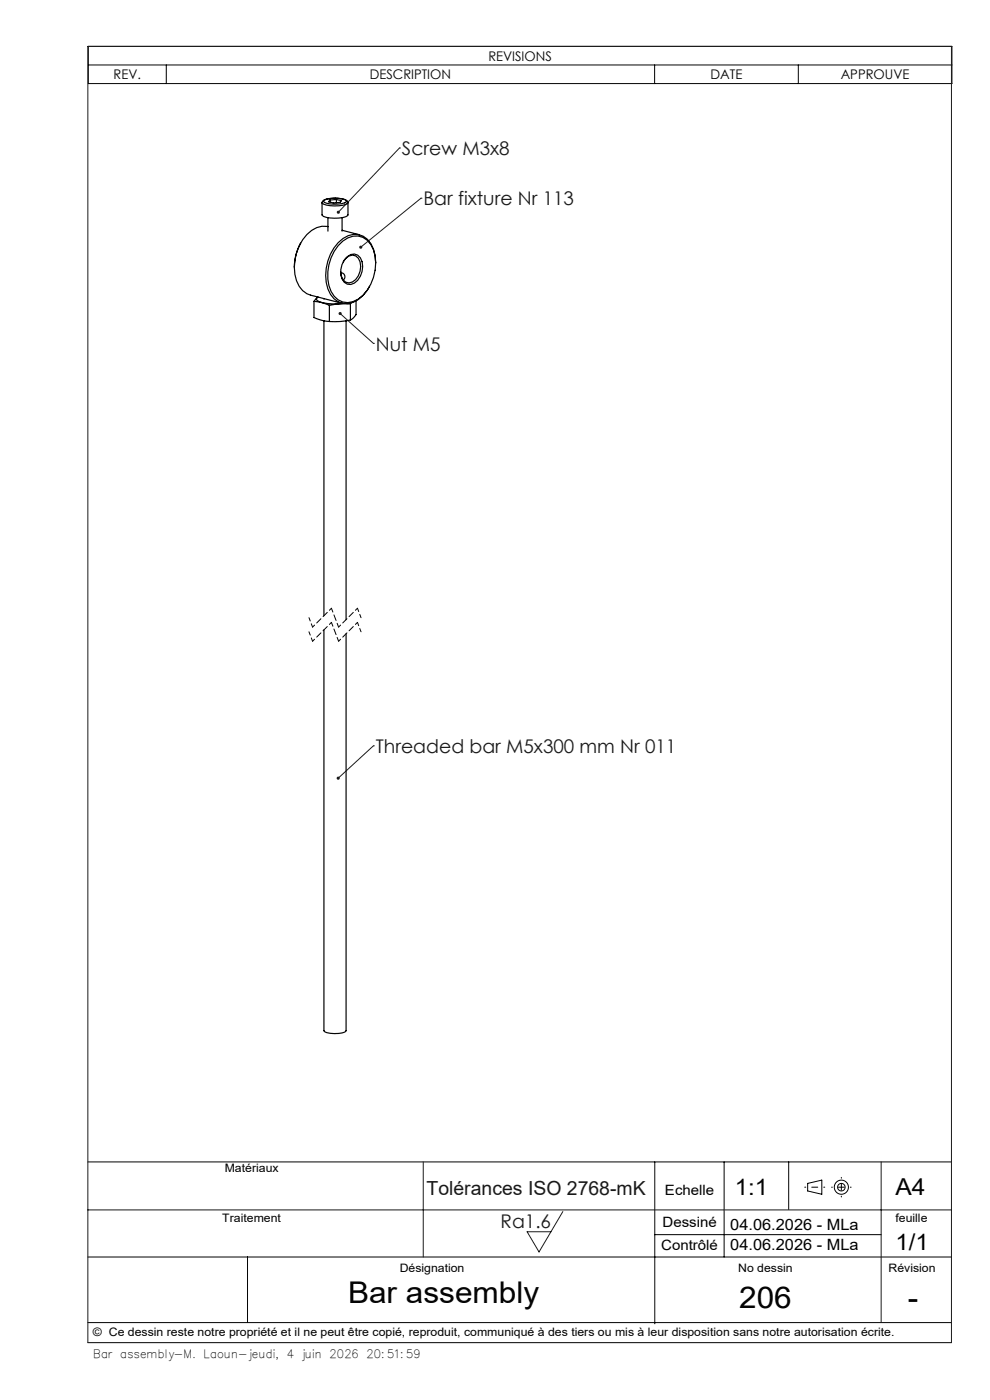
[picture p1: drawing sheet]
<svg xmlns="http://www.w3.org/2000/svg" width="210mm" height="297mm" viewBox="0 0 210 297" stroke-linecap="round" stroke-linejoin="round" font-family="sans-serif">
<g fill="none" stroke="#000" stroke-width=".21">
<path d="M18.7 9.8h183.2v7.9h-183.2zM18.7 13.8h183.2M35.3 13.8v3.9M138.9 13.8v3.9M169.3 13.8v3.9M18.6 246.5h183.2M138.9 246.5v34.3M153.6 246.5v20.2M167.3 246.5v10.1M171.3 251.1l3-.7v3l-3-.7zM18.6 266.7h183.2M52.5 266.6v14"/>
<path d="M138.9 261.9h48M18.6 284.8h183.2M18.6 280.6h183.2"/>
<circle cx="178.5" cy="251.9" r=".8"/>
<circle cx="178.5" cy="251.9" r="1.5"/>
</g>
<path d="M66.3 136l-.8-2M66.3 133l-.8-2M76.6 134l-.8-2M76.6 131l-.8-2" fill="none" stroke="#000" stroke-width=".21" stroke-dasharray="1.3 .6" stroke-dashoffset=".5"/>
<path d="M70.3 132l-4 4M70.3 129l-4 4M75.8 132l-4 4M75.8 129l-4 4" fill="none" stroke="#000" stroke-width=".21" stroke-dasharray="1.3 .6" stroke-dashoffset=".7"/>
<path d="M71.8 136l-1.5-4M71.8 133l-1.5-4" fill="none" stroke="#000" stroke-width=".21" stroke-dasharray="1.3 .6" stroke-dashoffset=".4"/>
<g fill="none" stroke="#191924" stroke-width=".21">
<path d="M84.7 31.4h.1M84.7 31.4l-12.9 13.6M89.3 42h.1M89.3 42l-12.8 10.4M72.1 66.5l7.1 6.3M79.2 72.8h.1M79.2 158.2h.1M79.2 158.2l-7.5 6.9M18.6 256.7h183.2M89.8 246.5v20.2M119.4 257l-5.1 8.6-2.5-4.3h5.1M186.9 246.5v34.1"/>
<path d="M18.6 284.8v-275h183.2v275"/>
</g>
<path d="M170.7 251.9h4.2M176.4 251.9h4.1M178.5 253.9v-4.1" fill="none" stroke="#000" stroke-width=".21" stroke-dasharray="30.5 1.3 1.3 1.3" stroke-dashoffset="30.3"/>
<path d="M71.5 164.9v.4l.2-.2-.2 .2a.33 .33 0 0 0 .5 0 .33 .33 0 0 0 0-.4 .33 .33 0 0 0-.5 0zM76.3 52.2v.5l.2-.3-.2 .3a.33 .33 0 0 0 .4 0 .33 .33 0 0 0 .1-.5 .33 .33 0 0 0-.5 0zM71.5 44.8v.5l.3-.3-.3 .3a.33 .33 0 0 0 .5-.1 .33 .33 0 0 0 0-.4 .33 .33 0 0 0-.5 0zM71.9 66.3a.33 .33 0 0 0 .2 .5 .33 .33 0 0 0 .4-.3 .33 .33 0 0 0-.5-.3l.1 .3z" fill="#191924"/>
<g fill="none" stroke="#000" stroke-width=".25">
<path d="M63.8 51.6a10.4 10.4 0 0 0-1.4 5.1M68.8 42.4a6.2 6.2 0 0 1 4.7 .2v.2a6 6 0 0 1-4.7 .1l-.2-.2zM69.6 46.2v2.8M69.6 48.1a5.2 5.2 0 0 0-5.4 2.8 9.8 9.8 0 0 0-.8 9.8l.8 1 .9 .6 7.4 2M70 42.4v.5M71.4 42.3l1 .3-.3 .3-1.3 .2-1.1-.3 .3-.4M71.4 42.3l-1.4 .1M71.4 42.3v.7M71.7 52.1a4.6 4.6 0 0 1 5.3-1.7 6.4 6.4 0 0 1 2.6 6.9 8.2 8.2 0 0 1-4.7 6.7 3.7 3.7 0 0 1-4.7-2.2 9.5 9.5 0 0 1 1.5-9.7zM72.3 57.9a.84 .84 0 0 1 .8 .5 .84 .84 0 0 1-.3 1M72.6 48.8l3.7 1M72.6 46.2v2.8"/>
<path d="M72.8 55.6a1.93 1.93 0 0 1 3.2-.8 3.8 3.8 0 0 1-1.2 5 1.63 1.63 0 0 1-2.4-1.2l-.1-1M73.7 54.4a1.83 1.83 0 0 1 1.9-.4 1.83 1.83 0 0 1 1.2 1.5 4 4 0 0 1-2.4 4.8 2.03 2.03 0 0 1-2.1-2.1 4.5 4.5 0 0 1 1.4-3.8zM73.8 43l-.1-.3a4.9 4.9 0 0 0-3.8-.6l-1.2 .4-.4 .5M73.8 43v2.6a1.97 1.97 0 0 1-1.9 .7 5.9 5.9 0 0 1-3.6-.6v-2.7M73.8 43a1.96 1.96 0 0 1-1.9 .7 5.9 5.9 0 0 1-3.6-.6v-.1M79.7 55.8a6.4 6.4 0 0 0-2.7-5.7 4.3 4.3 0 0 0-5.3 1.4 9.8 9.8 0 0 0-1.6 10.9 3.9 3.9 0 0 0 5.9 1.1 8.5 8.5 0 0 0 2.4-2.8M66.6 63.9l1.4 .2 1.9 .7M66.6 63.9v3.5l1.8 .6 1.5 .2M67.4 63l-.8 .9M67.5 63l-.4 .4 .1 .3a9.5 9.5 0 0 0 5.5 .7M68.7 63.3v.2M68.7 68.1v62.5"/>
<path d="M69.9 64.8v3.4M73.4 68.1v63.3M74.3 64.5a15.7 15.7 0 0 0-4.4 .3M74.3 67.9a15.7 15.7 0 0 1-4.4 .3M74.3 64.5v3.4M74.5 64.2l-.2 .3M75.5 63.8v2.9l-.6 .8-.6 .4M68.7 133.6v85.1a2.5 2.5 0 0 0 2.2 .6 3.1 3.1 0 0 0 2.5-.6v-84.3"/>
</g>
<g font-size="6.3">
<text x="73.8" y="276.3">Bar assembly</text>
<text x="156.8" y="277.5">206</text>
<text x="192.6" y="277.5">-</text>
</g>
<text font-size="4.9" x="189.9" y="253.5">A4</text>
<g font-size="4.8">
<text x="155.9" y="253.5">1:1</text>
<text x="189.9" y="265.2">1/1</text>
</g>
<text font-size="4.1" fill="#191924" x="90.5" y="253.5">Tolérances ISO 2768-mK</text>
<g font-size="4" fill="#191924">
<text x="85.3" y="32.9">Screw M3x8</text>
<text x="89.8" y="43.6">Bar fixture Nr 113</text>
<text x="79.7" y="74.4">Nut M5</text>
<text x="79.7" y="159.8">Threaded bar M5x300 mm Nr 011</text>
<text x="106.2" y="260.4">Ra1.6</text>
</g>
<g font-size="3.3">
<text x="154.9" y="260.9">04.06.2026 - MLa</text>
<text x="154.9" y="265.2">04.06.2026 - MLa</text>
</g>
<g font-size="3">
<text x="141.1" y="253.5">Echelle</text>
<text x="140.5" y="260.4">Dessiné</text>
<text x="140.3" y="265.2">Contrôlé</text>
</g>
<g font-size="2.8">
<text x="24.1" y="16.8">REV.</text>
<text x="78.4" y="16.8">DESCRIPTION</text>
<text x="103.6" y="12.9">REVISIONS</text>
<text x="150.7" y="16.8">DATE</text>
<text x="178.3" y="16.8">APPROUVE</text>
</g>
<g font-size="2.5">
<text x="47.7" y="248.6">Matériaux</text>
<text x="47.2" y="259.2">Traitement</text>
<text x="189.9" y="259.2">feuille</text>
<text x="84.8" y="269.7">Désignation</text>
<text x="156.6" y="269.7">No dessin</text>
<text x="188.5" y="269.7">Révision</text>
<text x="19.7" y="283.4">© Ce dessin reste notre propriété et il ne peut être copié, reproduit, communiqué à des tiers ou mis à leur disposition sans notre autorisation écrite.</text>
<text x="20" y="288">Bar assembly-M. Laoun-jeudi, 4 juin 2026 20:51:59</text>
</g>
</svg>
